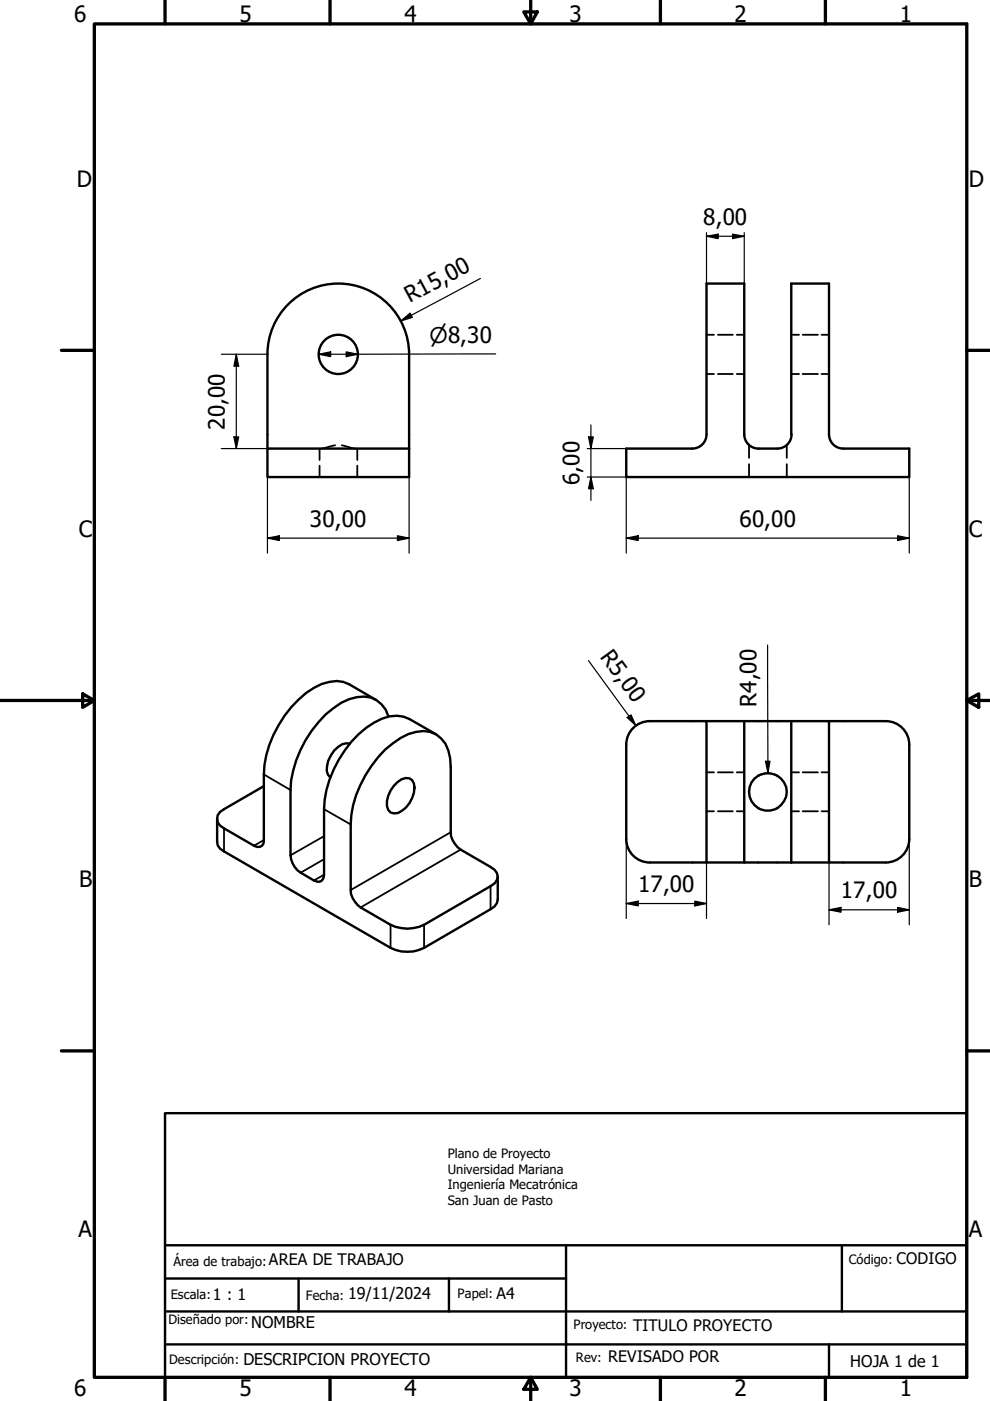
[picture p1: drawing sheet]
<svg xmlns="http://www.w3.org/2000/svg" width="210mm" height="297mm" viewBox="0 0 210 297" stroke-linecap="round" stroke-linejoin="round" font-family="sans-serif">
<!-- layer: Oculto (ISO) -->
<g fill="none" stroke="#000" stroke-width=".38">
<path d="M149.8 79.3h1.6M149.8 71h1.6M152.2 79.3h3.2M152.2 71h3.2M156.2 79.3h1.6M156.2 71h1.6M167.8 79.3h1.6M167.8 71h1.6M170.2 79.3h3.2M170.2 71h3.2M174.2 79.3h1.6M174.2 71h1.6"/>
<path d="M67.8 95.1v2.4M67.8 98.7v2.4M71.1 94.4l-2.8 .7M72.5 94.4l2.7 .7M75.8 95.1v2.4M75.8 98.7v2.4M158.8 94.3v2.8M158.8 98.4v2.7M166.8 94.3v2.8M166.8 98.4v2.7M149.8 172h1.6M149.8 163.8h1.6"/>
<path d="M152.2 172h3.2M152.2 163.8h3.2M156.2 172h1.6M156.2 163.8h1.6M167.8 172h1.6M167.8 163.8h1.6M170.2 172h3.2M170.2 163.8h3.2M174.2 172h1.6M174.2 163.8h1.6"/>
</g>
<!-- layer: Visible (ISO) -->
<g fill="none" stroke="#000" stroke-width=".51">
<path d="M56.7 75.1a15 15 0 0 1 15-15 15 15 0 0 1 15 15M56.7 75.1v20M86.7 75.1v26h-30v-6M56.7 95.1h30M146.8 95.1h-14v6h60v-6h-14M149.8 92.1v-32h8v32M149.8 92.1a3 3 0 0 1-3 3M157.8 92.1a3 3 0 0 0 3 3M167.8 92.1v-32h8v32M167.8 92.1a3 3 0 0 1-3 3h-4M175.8 92.1a3 3 0 0 0 3 3M74.2 157.7a3.3 3.3 0 0 0-3.3 1.4 5.4 5.4 0 0 0-1.4 5.2l.5 .5"/>
<path d="M79.7 148.4l-5.7-3.3a6.7 6.7 0 0 0-5.8-.1 21.2 21.2 0 0 0-10.2 10.8 20.2 20.2 0 0 0-2.1 8.4v13.9a1.27 1.27 0 0 1-.6 1.4 1.27 1.27 0 0 1-1.5-.2l-6.3-3.7a2.14 2.14 0 0 1-1.5-2 2.14 2.14 0 0 1 1.5-2l8.4-4.9M81.7 158.9a13.2 13.2 0 0 1 8.1-3.9 6 6 0 0 1 5.6 5.8l.2 1.8v13.9a4.6 4.6 0 0 0 2.1 3.6l6.3 3.7a2.12 2.12 0 0 1 1.5 2.1 2.12 2.12 0 0 1-1.5 2l-14.1 8.2a8.1 8.1 0 0 1-7.1 0l-6.3-3.7a5 5 0 0 1-2.1-3.7v-13.9a24.2 24.2 0 0 1 7.3-15.9zM82.4 151.9a5.5 5.5 0 0 0-6.8-4.1 13.1 13.1 0 0 0-6.6 3.7 24.3 24.3 0 0 0-7.4 16v13.8a4.8 4.8 0 0 0 2.2 3.7l2.7 1.7 .7 .2a1.25 1.25 0 0 0 1.5-1.4v-13.9a23.3 23.3 0 0 1 10.6-18.4 7.5 7.5 0 0 1 7.5-.8l5.7 3.3M137.8 152.9a5 5 0 0 0-5 5v20a5 5 0 0 0 5 5M137.8 152.9h12v30M149.8 152.9h18M157.8 152.9v30h18M167.8 152.9h8v30h12M167.8 152.9v30M175.8 152.9h12M187.8 152.9a5 5 0 0 1 5 5v20a5 5 0 0 1-5 5M46 173.6v4.9l.2 .7 .5 .7 36.1 21.1a8.1 8.1 0 0 0 7.1 0l14.9-8.8 .5-.7 .2-.8v-4.8"/>
<path d="M83.5 166.6a3.3 3.3 0 0 1 3.3-1.6 2.41 2.41 0 0 1 1 3.1 6.2 6.2 0 0 1-3.5 4.3 1.64 1.64 0 0 1-2.3-1.5 5.9 5.9 0 0 1 1.5-4.3zM160.8 164.5a4 4 0 0 0 0 6.9M160.8 171.3a4 4 0 0 0 4 0M160.8 164.5a4 4 0 0 1 4 0M164.8 164.5a4 4 0 0 1 0 6.9M137.8 182.9h20"/>
<circle cx="71.7" cy="75.1" r="4.2"/>
</g>
<!-- layer: Visible fina (ISO) -->
<path d="M47.5 175.6v4.9M55.9 178.1l-2.1 1.2M55.9 164.2l5.7 3.3M68.7 177.3l-7.1 4M68.7 171.6l5.7 3.2M95.6 176.5l-21.2 12.2M68.7 182.2l-4.9 2.8M68.7 185.5l-2.2 1.2M82.8 196.1v4.9M89.9 196.1v4.9M97.7 180.1l-21.2 12.3M104 187.9v4.9" fill="none" stroke="#000" stroke-width=".38"/>
<path d="M35 236h170v56h-170zM35 271.1h85M35 278.1h170M35 264h170M63.3 271.1v7M95.2 271.1v7M120 264v28M178.5 264v14.1M35 285h170M175.8 285v7" fill="none" stroke="#000" stroke-width=".51"/>
<!-- layer: Borde (ISO) -->
<g fill="none" stroke="#000" stroke-width=".7">
<path d="M20 5.1h185v286.9h-185zM35 0v5.1M70 0v5.1M111.1 2.5h2.8l-1.4 2.6zM112.5 0v5.1M140 0v5.1M175 0v5.1M13 74.3h7M205 74.3h5M0 148.5h20M17.5 147.1l2.5 1.4-2.5 1.5zM205 148.5l2.5-1.4v2.9z"/>
<path d="M205 148.5h5M13 222.8h7M205 222.8h5M35 292v5M70 292v5M112.5 292l1.4 2.6h-2.8zM112.5 292v5M140 292v5M175 292v5"/>
</g>
<!-- layer: Cota (ISO) -->
<g fill="none" stroke="#000" stroke-width=".25">
<path d="M101.9 59l-16.9 9.1M149.8 50.1l2.5-.5v1zM149.8 49.3v10.8M149.8 50.1h8M155.3 49.6l2.5 .5-2.5 .5zM157.8 49.3v10.8M46.9 75.1h9.8M50.1 75.1l.5 2.5h-1zM50.1 75.1v20M67.6 75.1l2.5-.5v1zM73.4 74.6l2.5 .5-2.5 .5zM85 68.1l1.9-1.7 .5 .9z"/>
<path d="M105.1 75l-37.5 .1M46.9 95.1h9.8M49.6 92.6h1l-.5 2.5zM124.5 95.1h8.3M124.8 92.6h1l-.5 2.5zM125.3 90.1v16M56.7 114.1l2.5-.5v1zM56.7 114.1h30M56.7 101.1v16.2M84.3 113.6l2.4 .5-2.4 .5zM86.7 101.1v16.2M124.5 101.1h8.3v16.2"/>
<path d="M125.3 101.1l.5 2.5h-1zM132.8 114.1l2.5-.5v1zM132.8 114.1h60M190.3 113.6l2.5 .5-2.5 .5zM192.8 101.1v16.2M162.8 136.8v27.1M124.8 140.1l10 13.7M133 152.1l.8-.5 1 2.2zM132.8 177.9v16.8M160.8 164.5a4 4 0 0 1 4.8 .6M162.3 161.4h1l-.5 2.5zM192.8 177.9v18.2"/>
<path d="M132.8 191.6l2.5-.5v1zM132.8 191.6h17M147.3 191.1l2.5 .5-2.5 .5zM149.8 182.9v11.8M175.8 192.9l2.5-.5v1zM175.8 192.9h17M175.8 182.9v13.2M190.3 192.4l2.5 .5-2.5 .5z"/>
</g>
<g fill="#000">
<path d="M149.8 50.1l2.5-.5v1zM155.3 49.6l2.5 .5-2.5 .5zM50.1 75.1l.5 2.5h-1zM67.6 75.1l2.5-.5v1zM73.4 74.6l2.5 .5-2.5 .5zM85 68.1l1.9-1.7 .5 .9zM49.6 92.6h1l-.5 2.5zM124.8 92.6h1l-.5 2.5zM56.7 114.1l2.5-.5v1zM84.3 113.6l2.4 .5-2.4 .5zM125.3 101.1l.5 2.5h-1zM132.8 114.1l2.5-.5v1z"/>
<path d="M190.3 113.6l2.5 .5-2.5 .5zM133 152.1l.8-.5 1 2.2zM162.3 161.4h1l-.5 2.5zM132.8 191.6l2.5-.5v1zM147.3 191.1l2.5 .5-2.5 .5zM175.8 192.9l2.5-.5v1zM190.3 192.4l2.5 .5-2.5 .5z"/>
</g>
<g font-size="4.8">
<text x="15.7" y="4.6">6</text>
<text x="50.8" y="4.6">5</text>
<text x="85.8" y="4.6">4</text>
<text x="120.8" y="4.6">3</text>
<text x="155.8" y="4.6">2</text>
<text x="190.8" y="4.6">1</text>
<text x="16.3" y="39.5">D</text>
<text x="205.4" y="39.5">D</text>
<text x="149.1" y="47.7">8,00</text>
<text x="86.9" y="64.3" transform="rotate(-28 86.9 64.3)">R15,00</text>
<text x="47.7" y="91.1" transform="rotate(-90 47.7 91.1)">20,00</text>
<text x="122.9" y="102.8" transform="rotate(-90 122.9 102.8)">6,00</text>
<text x="16.7" y="113.8">C</text>
<text x="65.7" y="111.7">30,00</text>
<text x="156.8" y="111.7">60,00</text>
<text x="205.4" y="113.8">C</text>
<text x="127.1" y="139.3" transform="rotate(54 127.1 139.3)">R5,00</text>
<text x="160.4" y="149.8" transform="rotate(-90 160.4 149.8)">R4,00</text>
<text x="16.8" y="188">B</text>
<text x="135.3" y="189.2">17,00</text>
<text x="178.3" y="190.5">17,00</text>
<text x="205.4" y="188">B</text>
<text x="16.6" y="262.3">A</text>
<text x="205.4" y="262.3">A</text>
<text x="15.7" y="296">6</text>
<text x="50.8" y="296">5</text>
<text x="85.8" y="296">4</text>
<text x="120.8" y="296">3</text>
<text x="155.8" y="296">2</text>
<text x="190.8" y="296">1</text>
</g>
<text font-size="4.6" x="91.1" y="72.7">⌀8,30</text>
<g font-size="3.4">
<text x="57" y="268.2">AREA DE TRABAJO</text>
<text x="190.1" y="267.9">CODIGO</text>
<text x="45.1" y="275.6">1 : 1</text>
<text x="73.8" y="275.4">19/11/2024</text>
<text x="105.3" y="275.4">A4</text>
<text x="53.3" y="281.5">NOMBRE</text>
<text x="134.2" y="282.2">TITULO PROYECTO</text>
<text x="51.6" y="289.4">DESCRIPCION PROYECTO</text>
<text x="129" y="288.8">REVISADO POR</text>
<text x="180.3" y="289.8">HOJA 1 de 1</text>
</g>
<g font-size="2.7">
<text x="94.9" y="245.6">Plano de Proyecto</text>
<text x="94.9" y="248.9">Universidad Mariana</text>
<text x="94.9" y="252.1">Ingeniería Mecatrónica</text>
<text x="94.9" y="255.4">San Juan de Pasto</text>
<text x="36.8" y="268.3">Área de trabajo:</text>
<text x="180" y="268.1">Código:</text>
<text x="36.2" y="275.5">Escala:</text>
<text x="64.8" y="275.6">Fecha:</text>
<text x="97" y="275.3">Papel:</text>
<text x="35.8" y="280.7">Diseñado por:</text>
<text x="121.6" y="281.9">Proyecto:</text>
<text x="35.9" y="289.3">Descripción:</text>
<text x="122.1" y="288.8">Rev:</text>
</g>
</svg>
